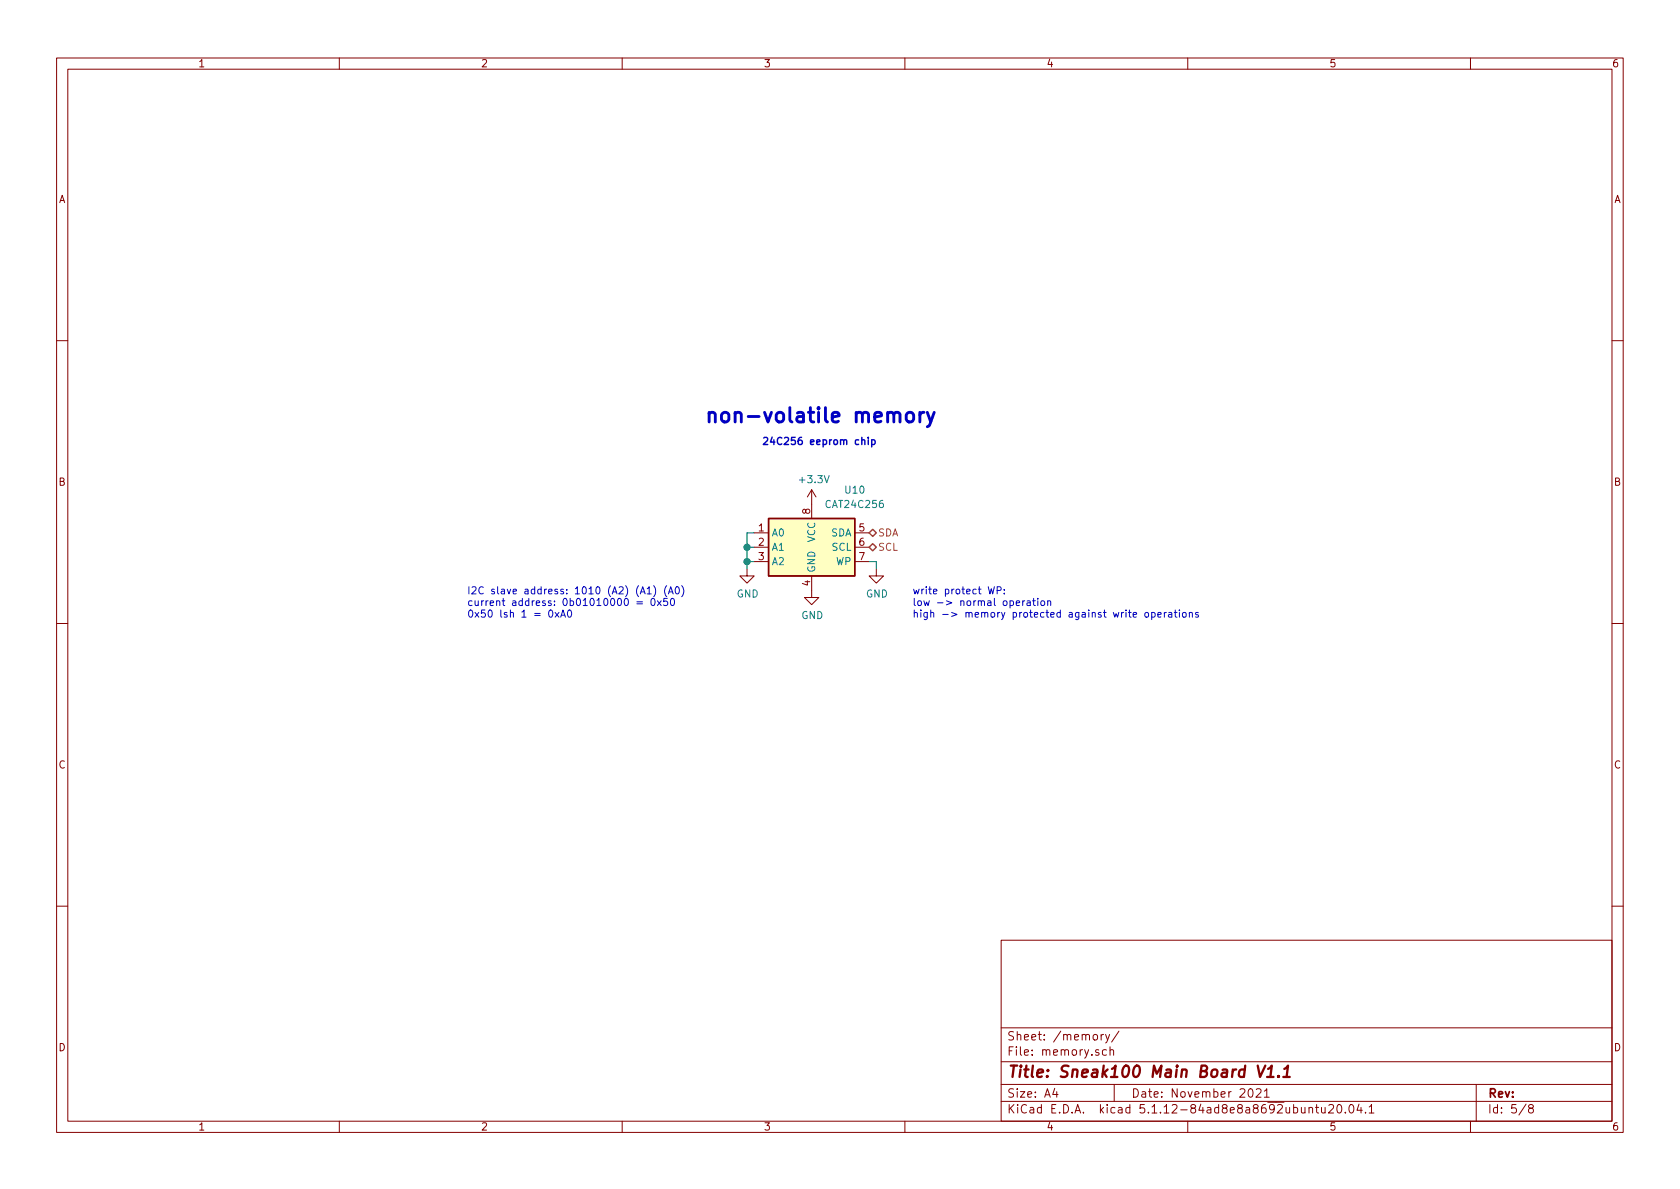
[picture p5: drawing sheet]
EESchema Schematic File Version 4
EELAYER 30 0
EELAYER END
$Descr A4 11693 8268
encoding utf-8
Sheet 7 8
Title "Sneak100 Main Board V1.1"
Date "November 2021"
Rev ""
Comp ""
Comment1 ""
Comment2 ""
Comment3 ""
Comment4 ""
$EndDescr
$Comp
L Memory_EEPROM:CAT24C256 U10
U 1 1
P 5650 3800
F 0 "U10" H 5950 4200 50  0000 C CNN
F 1 "CAT24C256" H 5950 4100 50  0000 C CNN
F 2 "Package_SO:SOIC-8_3.9x4.9mm_P1.27mm" H 5650 3800 50  0001 C CNN
F 3 "https://www.onsemi.cn/PowerSolutions/document/CAT24C256-D.PDF" H 5650 3800 50  0001 C CNN
	1    5650 3800
	1    0    0    -1  
$EndComp
$Comp
L power:GND #PWR0114
U 1 1
P 5650 4100
F 0 "#PWR0114" H 5650 3850 50  0001 C CNN
F 1 "GND" H 5655 3927 50  0000 C CNN
F 2 "" H 5650 4100 50  0001 C CNN
F 3 "" H 5650 4100 50  0001 C CNN
	1    5650 4100
	1    0    0    -1  
$EndComp
$Comp
L power:+3.3V #PWR0120
U 1 1
P 5650 3500
F 0 "#PWR0120" H 5650 3350 50  0001 C CNN
F 1 "+3.3V" H 5665 3673 50  0000 C CNN
F 2 "" H 5650 3500 50  0001 C CNN
F 3 "" H 5650 3500 50  0001 C CNN
	1    5650 3500
	1    0    0    -1  
$EndComp
$Comp
L power:GND #PWR0121
U 1 1
P 5200 3950
F 0 "#PWR0121" H 5200 3700 50  0001 C CNN
F 1 "GND" H 5205 3777 50  0000 C CNN
F 2 "" H 5200 3950 50  0001 C CNN
F 3 "" H 5200 3950 50  0001 C CNN
	1    5200 3950
	1    0    0    -1  
$EndComp
Wire Wire Line
	5250 3900 5200 3900
Wire Wire Line
	5200 3900 5200 3950
Wire Wire Line
	5250 3800 5200 3800
Wire Wire Line
	5200 3800 5200 3900
Connection ~ 5200 3900
Wire Wire Line
	5250 3700 5200 3700
Wire Wire Line
	5200 3700 5200 3800
Connection ~ 5200 3800
Text Notes 3250 4300 0    50   ~ 0
I2C slave address: 1010 (A2) (A1) (A0)\ncurrent address: 0b01010000 = 0x50\n0x50 lsh 1 = 0xA0
$Comp
L power:GND #PWR0122
U 1 1
P 6100 3950
F 0 "#PWR0122" H 6100 3700 50  0001 C CNN
F 1 "GND" H 6105 3777 50  0000 C CNN
F 2 "" H 6100 3950 50  0001 C CNN
F 3 "" H 6100 3950 50  0001 C CNN
	1    6100 3950
	1    0    0    -1  
$EndComp
Wire Wire Line
	6050 3900 6100 3900
Wire Wire Line
	6100 3900 6100 3950
Text HLabel 6050 3800 2    50   Input ~ 0
SCL
Text HLabel 6050 3700 2    50   Input ~ 0
SDA
Text Notes 6350 4300 0    50   ~ 0
write protect:\nlow -> normal operation\nhigh -> memory protected against write operations
Text Notes 4900 2950 0    100  ~ 20
non-volatile memory
Text Notes 5300 3100 0    50   ~ 10
24C256 eeprom chip
$EndSCHEMATC
